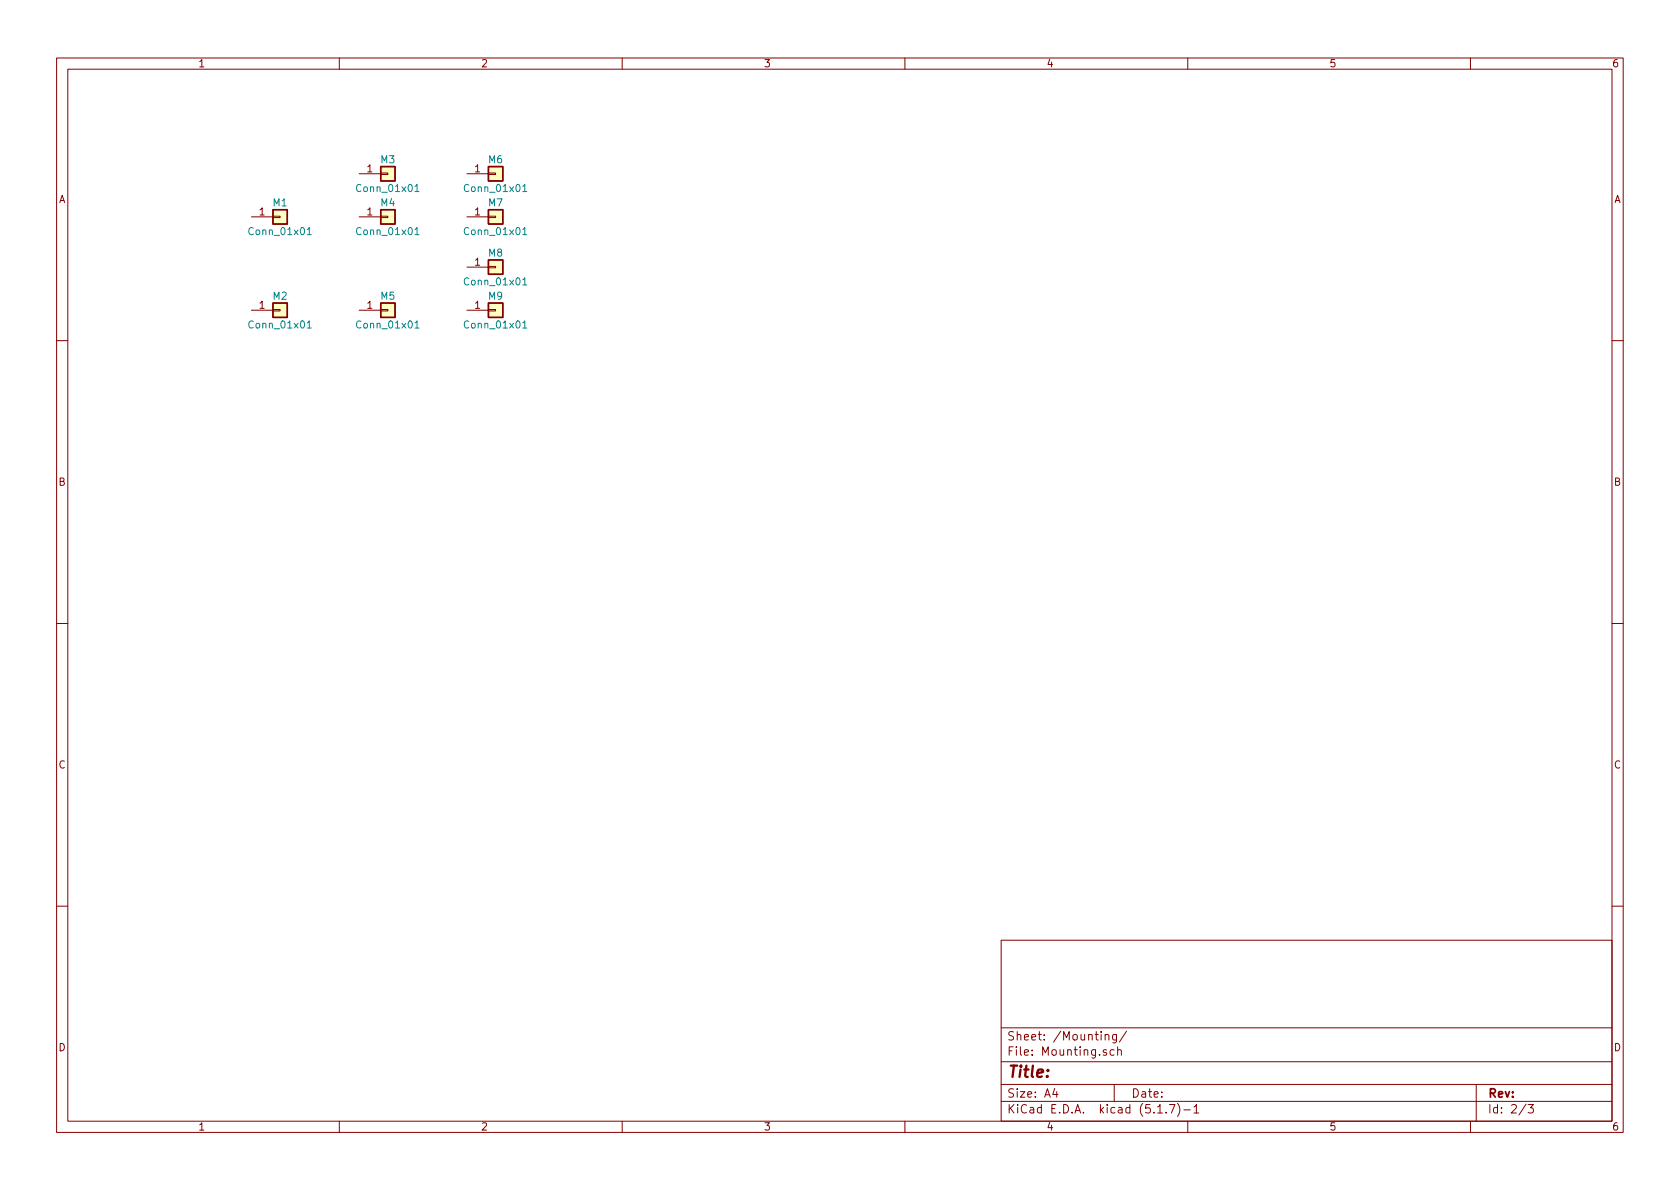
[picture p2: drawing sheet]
<svg xmlns="http://www.w3.org/2000/svg" width="297mm" height="210mm" viewBox="0 0 297 210" stroke-linecap="round" stroke-linejoin="round" font-family="sans-serif">
<g fill="none" stroke="#840000" stroke-width=".18">
<path d="M10 10.3h277v189.9h-277zM12 12.2h273v186.1h-273zM60 10.3v1.9M110 10.3v1.9M160 10.3v1.9M210 10.3v1.9M260 10.3v1.9M44.4 38.3h3.9M48.3 38.2h1.2v.3h-1.2zM63.5 30.7h3.8M63.5 38.3h3.8M67.3 30.6h1.3v.3h-1.3z"/>
<path d="M67.3 38.2h1.3v.3h-1.3zM82.5 30.7h3.9M82.5 38.3h3.9M86.4 30.6h1.2v.3h-1.2zM86.4 38.2h1.2v.3h-1.2zM44.4 54.9h3.9M48.3 54.7h1.2v.3h-1.2zM63.5 54.9h3.8M67.3 54.7h1.3v.3h-1.3zM82.5 54.9h3.9M82.5 47.2h3.9M86.4 47.1h1.2v.3h-1.2z"/>
<path d="M86.4 54.7h1.2v.3h-1.2zM10 60.2h2M285 60.2h2M10 110.3h2M285 110.3h2M10 160.2h2M177 166.3h108v32h-108zM285 160.2h2M60 198.3v1.9M110 198.3v1.9M160 198.3v1.9M177 194.8h108"/>
<path d="M177 191.8h108M177 187.8h108M177 181.8h108M186.5 192.5l-.4 1h1M186.8 193v1M195.4 183.1l.1-.1a.37 .37 0 0 1 .6 .1v.8M195.4 182.9v1M195.6 185.7a.37 .37 0 0 0-.6 .1l.1 .2 .5 .2 .1 .1-.2 .3-.5-.1M197 185.7l-.5-.1-.2 .3v.6l.2 .1 .5-.1M197 191.8v3M197.4 182.9v1.2l-.3 .3-.3-.1M197.4 183l-.4-.1-.3 .3 .1 .6h.6"/>
<path d="M197.6 185.7h.1a.37 .37 0 0 1 .6 .1v.8M197.6 185.1v1.5M199.2 182.3l-1.3 2M204.7 196.8h.8M206.2 196.7v.1M206.8 195.3h.9l-.6 1.5M208.2 195.1a1.71 1.71 0 0 1 0 2.3M209.3 196.3h1.2M210 198.3v1.9M211.1 195.8l.4-.5v1.5M211.1 196.8h.9M260 198.3v1.9"/>
<path d="M261 191.8v6.5M269.8 195.2l-1.2 2M270.2 195.3h.9l-.5 .6 .4 .1v.7l-.2 .1-.6-.1"/>
</g>
<g fill="#ffffc2" stroke="#ffffc2" stroke-width=".18">
<path d="M67.3 29.5h2.5v2.5h-2.5z"/>
<path d="M67.3 37.1h2.5v2.5h-2.5z"/>
<path d="M67.3 53.6h2.5v2.5h-2.5z"/>
<path d="M86.4 29.5h2.5v2.5h-2.5z"/>
<path d="M86.4 37.1h2.5v2.5h-2.5z"/>
<path d="M86.4 46h2.5v2.5h-2.5z"/>
<path d="M86.4 53.6h2.5v2.5h-2.5z"/>
<path d="M48.3 37.1h2.5v2.5h-2.5z"/>
<path d="M48.3 53.6h2.5v2.5h-2.5z"/>
</g>
<path d="M48.3 37.1h2.5v2.5h-2.5zM67.3 29.5h2.5v2.5h-2.5zM67.3 37.1h2.5v2.5h-2.5zM86.4 29.5h2.5v2.5h-2.5zM86.4 37.1h2.5v2.5h-2.5zM48.3 53.6h2.5v2.5h-2.5zM67.3 53.6h2.5v2.5h-2.5zM86.4 46h2.5v2.5h-2.5zM86.4 53.6h2.5v2.5h-2.5z" fill="none" stroke="#840000" stroke-width=".25"/>
<g fill="none" stroke="#008484" stroke-width=".18">
<path d="M73.4 33l.3-.4v1.3M73.4 33.9h.7M92.4 33l.4-.4v1.3M92.4 33.9h.7M54.3 40.6l.4-.4v1.3M54.3 57.1l.4-.4v1.3M54.3 41.5h.7M54.3 58h.7M73.4 40.6l.3-.4v1.3M73.4 57.1l.3-.4v1.3M73.4 41.5h.7M73.4 58h.7"/>
<path d="M92.4 40.6l.4-.4v1.3M92.4 49.5l.4-.4v1.3M92.4 57.1l.4-.4v1.3M92.4 41.5h.7M92.4 58h.7M92.4 50.4h.7"/>
</g>
<text font-size="2.8" fill="#840000" x="178" y="190.5">Title:</text>
<g font-size="2.1" fill="#840000">
<text x="178" y="184">Sheet: /Mounting/</text>
<text x="178" y="186.7">File: Mounting.sch</text>
<text x="178" y="196.9">KiCad E.D.A. kicad (5.1.7)-1</text>
<text x="178" y="194.1">Size: A4</text>
<text x="200" y="194.1">Date:</text>
<text x="263" y="194.1">Rev:</text>
<text x="263" y="196.9">Id: 2/3</text>
</g>
<g font-size="1.8" fill="#840000">
<text x="35" y="11.9">1</text>
<text x="85" y="11.9">2</text>
<text x="135" y="11.9">3</text>
<text x="185" y="11.9">4</text>
<text x="235" y="11.9">5</text>
<text x="285" y="11.9">6</text>
<text x="10.4" y="35.9">A</text>
<text x="64.9" y="30.5">1</text>
<text x="84" y="30.5">1</text>
<text x="285.4" y="35.9">A</text>
<text x="45.9" y="38.1">1</text>
<text x="64.9" y="38.1">1</text>
<text x="84" y="38.1">1</text>
<text x="84" y="47">1</text>
<text x="45.9" y="54.6">1</text>
<text x="64.9" y="54.6">1</text>
<text x="84" y="54.6">1</text>
<text x="10.4" y="85.9">B</text>
<text x="285.4" y="85.9">B</text>
<text x="10.4" y="135.9">C</text>
<text x="285.4" y="135.9">C</text>
<text x="10.4" y="185.9">D</text>
<text x="285.4" y="185.9">D</text>
<text x="35" y="199.9">1</text>
<text x="85" y="199.9">2</text>
<text x="135" y="199.9">3</text>
<text x="185" y="199.9">4</text>
<text x="235" y="199.9">5</text>
<text x="285" y="199.9">6</text>
</g>
<g font-size="1.8" fill="#008484">
<text x="67.4" y="28.9">M3</text>
<text x="86.4" y="28.9">M6</text>
<text x="63.4" y="34">Conn_01x01</text>
<text x="82.4" y="34">Conn_01x01</text>
<text x="44.3" y="41.6">Conn_01x01</text>
<text x="48.3" y="36.5">M1</text>
<text x="63.4" y="41.6">Conn_01x01</text>
<text x="67.4" y="36.5">M4</text>
<text x="82.4" y="41.6">Conn_01x01</text>
<text x="86.4" y="36.5">M7</text>
<text x="86.4" y="45.4">M8</text>
<text x="48.3" y="53">M2</text>
<text x="67.4" y="53">M5</text>
<text x="82.4" y="50.5">Conn_01x01</text>
<text x="86.4" y="53">M9</text>
<text x="44.3" y="58.1">Conn_01x01</text>
<text x="63.4" y="58.1">Conn_01x01</text>
<text x="82.4" y="58.1">Conn_01x01</text>
</g>
</svg>
